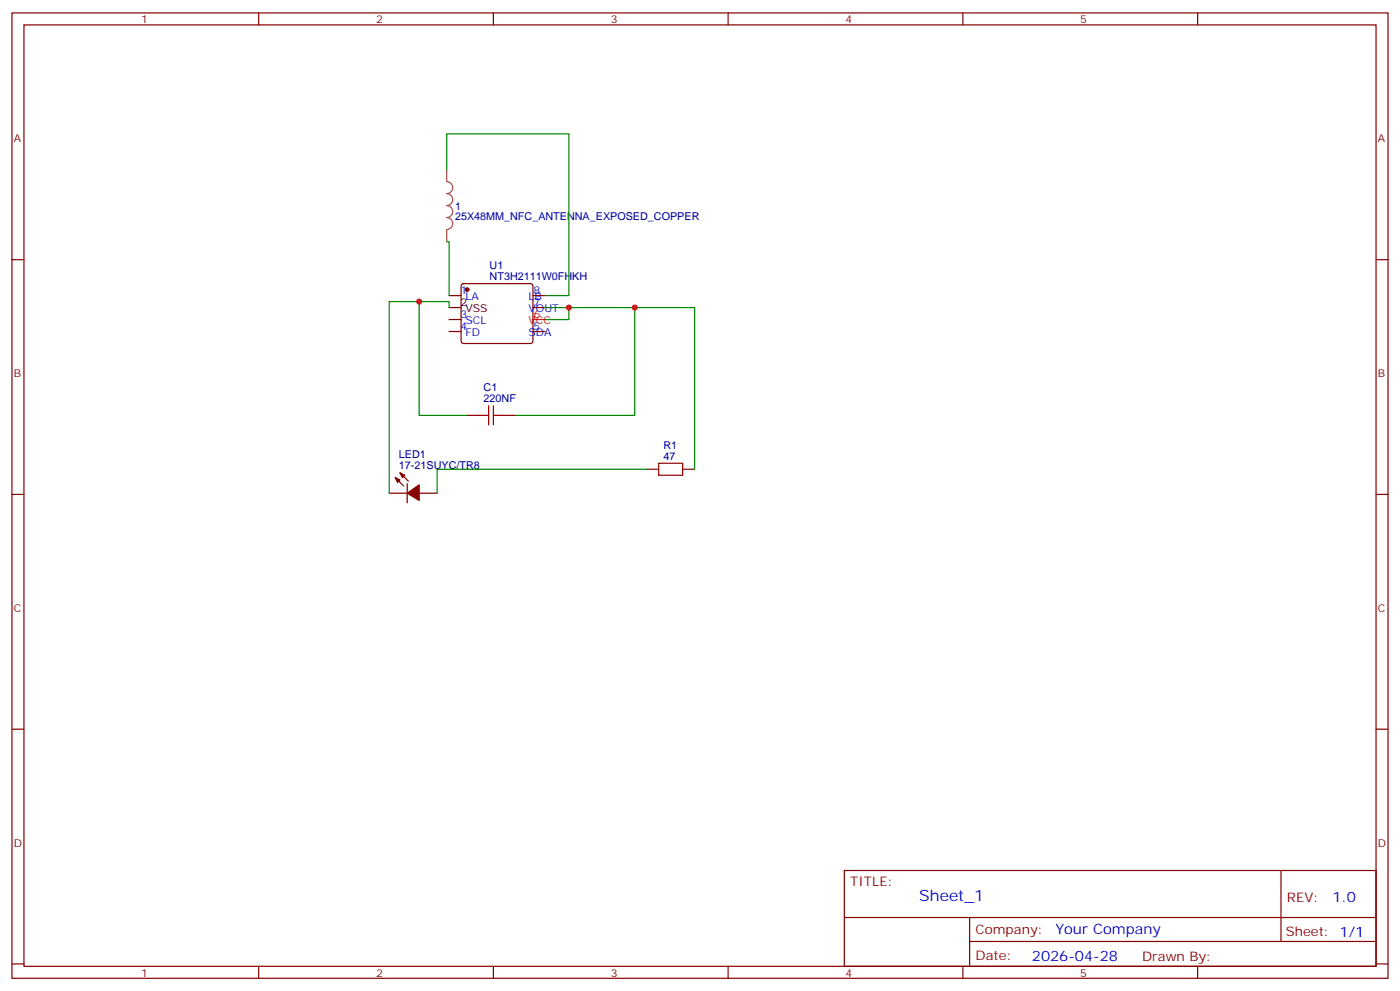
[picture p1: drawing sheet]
<svg xmlns="http://www.w3.org/2000/svg" width="412mm" height="292mm" viewBox="0 0 412 292" stroke-linecap="round" stroke-linejoin="round" font-family="sans-serif">
<g fill="none" stroke="#870000" stroke-width=".35">
<path d="M3.5 3.8h405.4v284.3h-405.4zM7.1 7.3h398.2v277.3h-398.2zM76.2 3.8v3.5M145.3 3.8v3.5M214.5 3.8v3.5M283.6 3.8v3.5M352.8 3.8v3.5M3.5 76.5h3.6M405.3 76.5h3.6M132.3 87.1h3.5M132.3 94.1h3.5M132.3 97.6h3.5"/>
<path d="M136.1 83.7l.4-.2h19.8l.5 .2 .2 .5v16.3l-.2 .5-.5 .2h-19.8l-.5-.3-.2-.4v-16.3zM157 87.1h3.5M157 97.6h3.5M157 90.6h3.5M117.8 139.3l2.5 2.4M137.6 122.3h3.5M148.2 122.3h3.5M190.5 138.2h3.5M201.1 138.2h3.5M3.5 145.6h3.6M114.7 145.3h5.2M116.4 140.7l2.5 2.5"/>
<path d="M119.9 142.5v5.6M123.5 145.3h5.3M405.3 145.6h3.6M3.5 214.8h3.6M405.3 214.8h3.6M248.7 256.4h156.6v28.2h-156.6zM377.3 256.4v20.9M248.7 270.2h156.5M285.6 277.3h119.6M285.6 270.2v14.2M3.5 283.9h3.6M76.2 284.6v3.5"/>
<path d="M145.3 284.6v3.5M214.5 284.6v3.5M283.6 284.6v3.5M352.8 284.6v3.5M405.3 283.9h3.6"/>
</g>
<g fill="#870000" stroke="#870000" stroke-width=".35">
<path d="M116.4 140.7l1.4 .7-.7 .7z"/>
<path d="M117.8 139.3l1.4 .7-.7 .7z"/>
<path d="M119.9 145.3l3.6-2.5v4.6z"/>
<circle cx="137.6" cy="85.3" r=".53"/>
</g>
<path d="M132.3 90.6h3.5" fill="none" stroke="#000" stroke-width=".35"/>
<path d="M157 94.1h3.5" fill="none" stroke="#f00" stroke-width=".35"/>
<path d="M143.9 119.5v5.7M145.3 119.5v5.7M141.1 122.3h2.8M145.3 122.3h2.9M194 136.5h7.1v3.5h-7.1z" fill="none" stroke="#a10000" stroke-width=".35"/>
<path d="M131.6 50v3.5a1.76 1.76 0 0 1 1.8 1.8 1.76 1.76 0 0 1-1.8 1.7 1.76 1.76 0 0 1 1.8 1.8 1.76 1.76 0 0 1-1.8 1.8 1.76 1.76 0 0 1 1.8 1.7 1.76 1.76 0 0 1-1.8 1.8 1.76 1.76 0 0 1 1.8 1.7 1.76 1.76 0 0 1-1.8 1.8M131.6 67.7v3.5" fill="none" stroke="#a64a4a" stroke-width=".35"/>
<path d="M131.6 50v-10.6h36v47.7h-7.1M131.6 71.2h.7v15.9M123.5 88.8v33.5h14.1M132.3 90.6v-1.8h-17.6v56.5M160.5 90.6h26.5v31.7h-35.3M167.6 90.6v3.5h-7.1M187 90.6h17.6v47.6M190.5 138.2h-61.7v7.1" fill="none" stroke="#008700" stroke-width=".35"/>
<g fill="#c00">
<circle cx="187" cy="90.6" r=".88"/>
<circle cx="123.5" cy="88.8" r=".88"/>
<circle cx="167.6" cy="90.6" r=".88"/>
</g>
<text font-size="4.6" fill="#00f" x="270.8" y="265.4">Sheet_1</text>
<g font-size="4.2" fill="#00f">
<text x="392.5" y="265.7">1.0</text>
<text x="310.9" y="275.2">Your Company</text>
<text x="304" y="283">2026-04-28</text>
</g>
<g font-size="3.9" fill="#800">
<text x="250.5" y="261">TITLE:</text>
<text x="379.1" y="265.7">REV:</text>
<text x="287.4" y="275.2">Company:</text>
<text x="378.7" y="275.8">Sheet: 1/1</text>
<text x="287.4" y="282.9">Date:</text>
<text x="336.4" y="282.9">Drawn By:</text>
</g>
<g font-size="3.2" fill="#800">
<text x="41.6" y="6.8">1</text>
<text x="110.8" y="6.8">2</text>
<text x="179.9" y="6.8">3</text>
<text x="249.1" y="6.8">4</text>
<text x="318.2" y="6.8">5</text>
<text x="4.1" y="41.9">A</text>
<text x="405.9" y="41.9">A</text>
<text x="4.1" y="111.1">B</text>
<text x="405.9" y="111.1">B</text>
<text x="4.1" y="180.2">C</text>
<text x="405.9" y="180.2">C</text>
<text x="4.1" y="249.3">D</text>
<text x="405.9" y="249.3">D</text>
<text x="41.6" y="287.6">1</text>
<text x="110.8" y="287.6">2</text>
<text x="179.9" y="287.6">3</text>
<text x="249.1" y="287.6">4</text>
<text x="318.2" y="287.6">5</text>
</g>
<g font-size="3.2" fill="#000080">
<text x="134.1" y="64.9">25X48MM_NFC_ANTENNA_EXPOSED_COPPER</text>
<text x="134.1" y="61.8">1</text>
<text x="144.2" y="82.5">NT3H2111W0FHKH</text>
<text x="144.2" y="79.2">U1</text>
<text x="142.5" y="118.5">220NF</text>
<text x="142.5" y="115.2">C1</text>
<text x="117.5" y="135">LED1</text>
<text x="195.5" y="135.4">47</text>
<text x="195.5" y="132.3">R1</text>
<text x="117.5" y="138.2">17-21SUYC/TR8</text>
</g>
<g font-size="3.2" fill="#00f">
<text x="135.6" y="86.7">1</text>
<text x="137.1" y="88.5">LA</text>
<text x="155.7" y="88.5">LB</text>
<text x="157.2" y="86.7">8</text>
<text x="135.6" y="93.8">3</text>
<text x="137.1" y="95.5">SCL</text>
<text x="155.7" y="92">VOUT</text>
<text x="157.2" y="90.2">7</text>
<text x="135.6" y="97.3">4</text>
<text x="137.1" y="99.1">FD</text>
<text x="155.7" y="99.1">SDA</text>
<text x="157.2" y="97.3">5</text>
</g>
<g font-size="3.2">
<text x="135.6" y="90.2">2</text>
<text x="137.1" y="92">VSS</text>
</g>
<g font-size="3.2" fill="#f00">
<text x="155.7" y="95.5">VCC</text>
<text x="157.2" y="93.8">6</text>
</g>
</svg>
